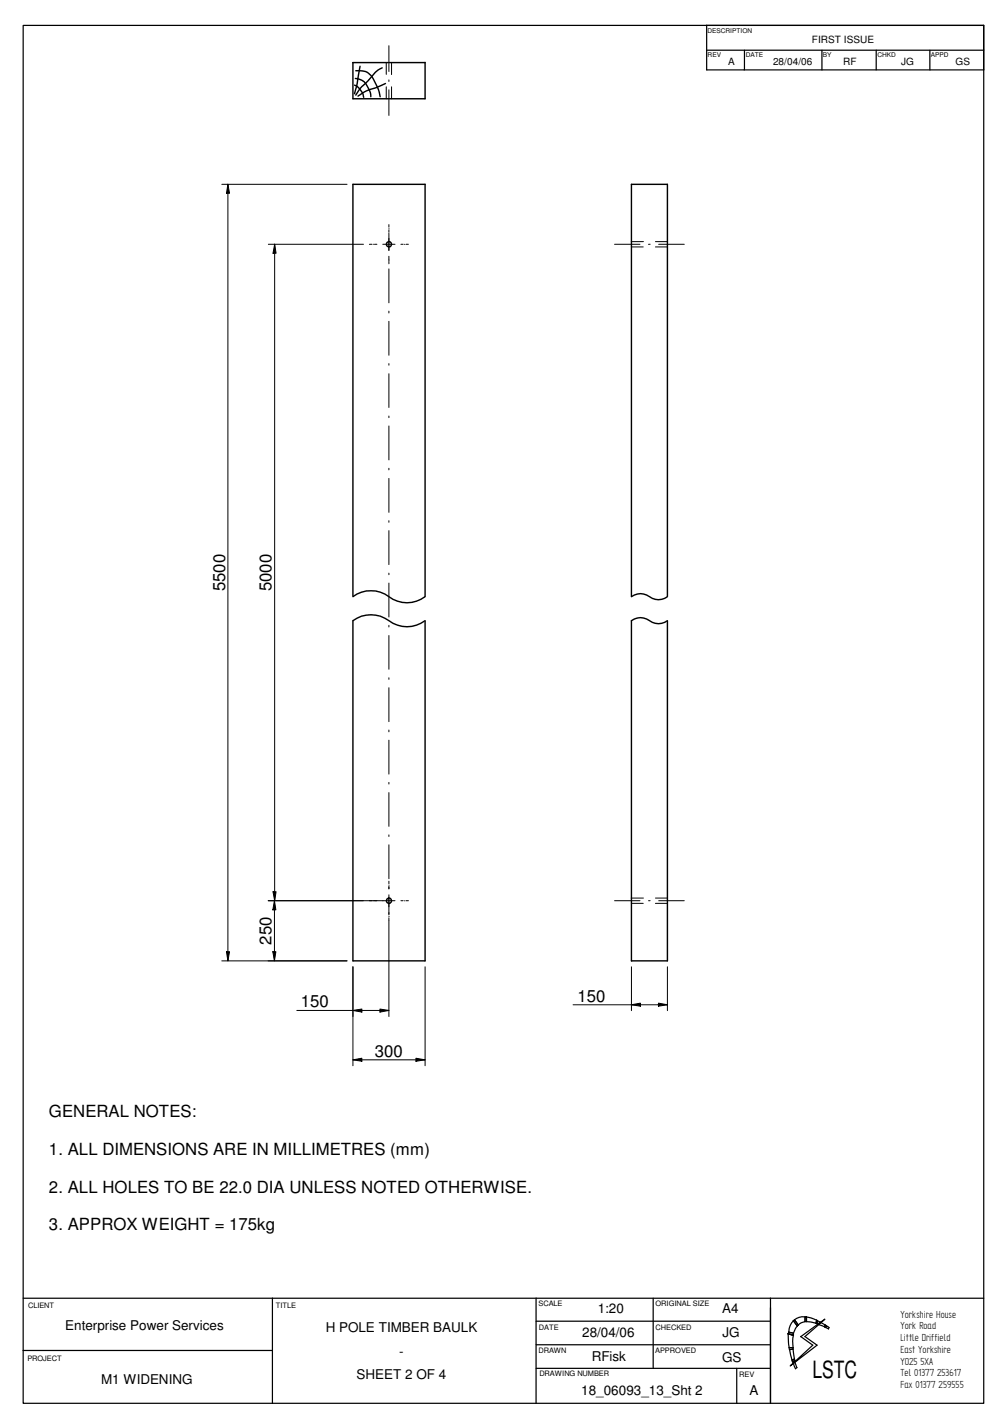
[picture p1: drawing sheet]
<svg xmlns="http://www.w3.org/2000/svg" width="210mm" height="297mm" viewBox="0 0 210 297" stroke-linecap="round" stroke-linejoin="round" font-family="sans-serif">
<g fill="none" stroke="#000" stroke-width=".25">
<path d="M4.8 5.3h200.1v287h-200.1zM147.2 10.5h57.7M147.2 5.2v9.4h57.7v-9.4M147.2 5.3h57.7M155 10.5v4.1M171.2 10.5v4.1M182.5 10.5v4.1M193.6 10.5v4.1M4.8 270.4h200.1M56.7 270.4v21.9M111.6 275.2h48.8M111.6 270.4v21.9"/>
<path d="M136 270.4v14.6M160.4 270.4v21.9M164.1 277.8l1.1 .3M164.1 277.8l.2 2.9M164.3 277.5l-.2 .3M164.3 277.5l.9 .2M165.2 275.1l.8 1.1M165.2 278.1l-.1 1.3v1.3M165.2 277.7v.4M165.4 274.9v.1a3.1 3.1 0 0 0-1.1 2.5M165.4 274.9l.8 1.1M166 276.2l-.8 1.5"/>
<path d="M166.2 276l-.2 .2M166.7 278.4l2.5 1.8-4.7 4.3 5.6-4.3-2.5-1.8M167.6 275.3h.3M167.6 274.3a2.85 2.85 0 0 0-2.2 .6M167.6 274.3v1l-.8 .2-.6 .5M167.6 274.3h.3M167.9 274.3l2.2 .7M167.9 275.3l2 .3M167.9 274.3v1M169.9 275.6l.2 .1M170.1 275l.1 .1-.1 .6M170.1 275l-.2 .6"/>
<path d="M170.2 275.1l.6 .3M170.2 275.1l-.1 .6M170.8 275.4l-.5 .4-.2-.1M170.9 275.5l.9 .5M170.9 275.5l-.4 .4 1.2 .5M171.7 274.8l-4.1 3.6M171.7 274.8l-4.9 3.6M171.8 276l.3 .2M171.8 276l-.1 .4M171.9 276.5l.7 .3M172.1 276.2l-.2 .3-.2-.1M172.1 276.2l.5 .3-.1 .3"/>
<path d="M172.1 276.2l-.2 .3M4.8 281.3h51.9M111.6 280.1h48.8M111.6 285h48.8M153.4 285v7.3M164.3 280.7l.1 .4M164.3 280.7h.8M164.4 281.1l.5 2.2M164.9 283.3l.1 .3M165 283.6l.1 .3M165.1 281l.3 2.1M165.1 280.7v.3"/>
<path d="M165.1 281l-.7 .1M165.2 284l.3-.3 .4 1.2M165.2 284l.5 1.1 .2-.2M165.4 283.1l.1 .3M165.4 283.1l-.5 .2M165.5 283.4l-.5 .2M165.5 283.4v.2l-.4 .3"/>
</g>
<g fill="none" stroke="#000" stroke-width=".3">
<path d="M73.4 13h15.1v7.6h-15v-7.6M73.8 17.7a3.5 3.5 0 0 1 1.9 2.6M74 16.3l.7 .2a3.9 3.9 0 0 1 2.5 3.4v.3M74.1 14.7a3.3 3.3 0 0 1 3.9 2.2l.8 1.8 .4 1.5M75 13.8l-.6 3.6-.6 2.1M79.6 14.1a6.9 6.9 0 0 0-2.9 2.7l-.7 .7a6.7 6.7 0 0 0-1.9 2.3M80.3 17.4l-2.2 .9-1.8 .6-1.8 1.1M73.5 129.3a6.6 6.6 0 0 1 8.3 .5 6.3 6.3 0 0 0 6.7-.5M73.5 124.3a6.6 6.6 0 0 1 8.3 .5 6.3 6.3 0 0 0 6.7-.5M73.5 125.6v-87.2h15v87.2M73.5 128.1v72.1h15v-72.1M131.5 129.3a3.3 3.3 0 0 1 4.3 .3 3.1 3.1 0 0 0 3.2-.3"/>
<path d="M131.5 124.3a3.3 3.3 0 0 1 4.3 .3 3.1 3.1 0 0 0 3.2-.3M131.5 128.6v71.6h7.5v-71.6M131.5 125v-86.6h7.5v86.6"/>
<circle cx="81" cy="50.9" r=".55"/>
<circle cx="81" cy="187.6" r=".55"/>
</g>
<g fill="none" stroke="#000" stroke-width=".21">
<path d="M80.4 13v2.5M80.4 18.1v2.5M81 9.5v5.4M81 16.6v.4M81 18.7v5.3M81.5 13v2.5M81.5 18.1v2.5M46.2 38.4h26.1M47.5 38.4l.3 1.9h-.6zM47.5 38.4v161.8M55.9 50.9h19.8M57.2 50.9l.3 1.8h-.6z"/>
<path d="M57.2 50.8v136.8M76.9 50.9h.5M77.7 50.9h.1M78 50.9h.5M79.7 50.9h2.6M81 46.8v.5M81 47.9v.5M81 48.6v3.6M81 53.4v.4M81 53.9v.4M81 54.4v.5M81 56v7.1"/>
<path d="M81 47.6v.1M81 54.1v.1M83.5 50.9h.4M84.2 50.9h.1M84.5 50.9h.5M128 50.9h5.3M131.4 50.3h2.6M131.5 51.4h2.4M135 50.9h.4M136.5 50.3h2.5M136.5 51.4h2.5M137.2 50.9h5.3"/>
<path d="M81 64.8v.4M81 66.9v7.1M81 75.7v.4M81 77.9v7M81 86.7v.3M81 88.7v7.1M81 97.5v.4M81 99.7v7M81 108.5v.3M81 110.5v7.1M81 119.4v.3M81 121.5v7"/>
<path d="M81 130.3v.3M81 132.4v7M81 141.2v.3M81 143.3v7M81 152.1v.3M81 154.2v7M81 163v.3M81 165.1v7M81 173.9v.3M81 176v7M47.2 198.2h.6l-.3 2zM55.8 187.6h26.5"/>
<path d="M56.8 198.2h.6l-.3 2zM56.9 185.8h.6l-.3 1.8zM57.1 187.6l.3 1.9h-.6zM57.1 187.6v12.6M81 183.6v.5M81 184.6v.6M81 186.4v4.2M81 191.2v20.6M81 184.4h.1M81 190.9h.1M83.5 187.6h.4M84.2 187.6l.1 .1"/>
<path d="M84.5 187.6h.5M128 187.6h5.3M131.4 187.1h2.6M131.5 188.2h2.4M135 187.6h.4M136.5 187.1h2.5M136.5 188.2h2.5M137.2 187.6h5.3M46.2 200.2h26.1M61.8 210.5h19.2M73.5 210.5l1.9-.3v.6zM73.5 201.4v20.6"/>
<path d="M79.1 210.2l1.9 .3-1.9 .3zM88.5 201.4v20.6M119.3 209.3h19.7M131.5 209.3l1.8-.3v.6zM131.5 201.4v9.1M137.1 209l1.9 .3-1.9 .3zM139 201.4v9.1M73.5 220.8l1.9-.4v.7zM73.5 220.8h15M86.6 220.4l1.9 .4-1.9 .3z"/>
</g>
<path d="M47.5 38.4l.3 1.9h-.6zM57.2 50.9l.3 1.8h-.6zM47.2 198.2h.6l-.3 2zM56.8 198.2h.6l-.3 2zM57.1 187.6l.3 1.9h-.6zM56.9 185.8h.6l-.3 1.8zM73.5 210.5l1.9-.3v.6zM79.1 210.2l1.9 .3-1.9 .3zM131.5 209.3l1.8-.3v.6zM137.1 209l1.9 .3-1.9 .3zM73.5 220.8l1.9-.4v.7zM86.6 220.4l1.9 .4-1.9 .3z" fill="#000"/>
<text font-size="5" x="169.2" y="287">LSTC</text>
<g font-size="3.5">
<text x="46.9" y="123.2" transform="rotate(-90 46.9 123.2)">5500</text>
<text x="56.6" y="123.2" transform="rotate(-90 56.6 123.2)">5000</text>
<text x="56.5" y="196.8" transform="rotate(-90 56.5 196.8)">250</text>
<text x="62.7" y="209.8">150</text>
<text x="120.2" y="208.7">150</text>
<text x="78.1" y="220.1">300</text>
<text x="10.2" y="232.7">GENERAL NOTES:</text>
<text x="10.2" y="240.6">1. ALL DIMENSIONS ARE IN MILLIMETRES (mm)</text>
<text x="10.2" y="248.4">2. ALL HOLES TO BE 22.0 DIA UNLESS NOTED OTHERWISE.</text>
<text x="10.2" y="256.2">3. APPROX WEIGHT = 175kg</text>
</g>
<g font-size="2.8">
<text x="124.5" y="273.6">1:20</text>
<text x="150.4" y="273.6">A4</text>
<text x="13.6" y="277">Enterprise Power Services</text>
<text x="67.8" y="277.5">H POLE TIMBER BAULK</text>
<text x="121.2" y="278.6">28/04/06</text>
<text x="150.5" y="278.6">JG</text>
<text x="74.3" y="287.3">SHEET 2 OF 4</text>
<text x="83.1" y="282.4">-</text>
<text x="123.2" y="283.5">RFisk</text>
<text x="150.4" y="283.6">GS</text>
<text x="21" y="288.2">M1 WIDENING</text>
<text x="121" y="290.7">18_06093_13_Sht 2</text>
<text x="156.1" y="290.5">A</text>
</g>
<g font-size="2.4">
<text x="187.5" y="274.4">Yorkshire House</text>
<text x="187.5" y="276.9">York Road</text>
<text x="187.5" y="279.4">Little Driffield</text>
<text x="187.5" y="281.8">East Yorkshire</text>
<text x="187.5" y="284.3">YO25 5XA</text>
<text x="187.5" y="286.7">Tel 01377 253617</text>
<text x="187.5" y="289.2">Fax 01377 259555</text>
</g>
<g font-size="2.1">
<text x="169.1" y="9">FIRST ISSUE</text>
<text x="151.6" y="13.6">A</text>
<text x="161" y="13.6">28/04/06</text>
<text x="175.6" y="13.6">RF</text>
<text x="187.7" y="13.6">JG</text>
<text x="199" y="13.6">GS</text>
</g>
<g font-size="1.6">
<text x="5.8" y="272.5">CLIENT</text>
<text x="57.4" y="272.5">TITLE</text>
<text x="112.1" y="272.1">SCALE</text>
<text x="136.5" y="272.1">ORIGINAL SIZE</text>
<text x="112.1" y="281.8">DRAWN</text>
<text x="112.2" y="277">DATE</text>
<text x="136.4" y="281.9">APPROVED</text>
<text x="136.5" y="277">CHECKED</text>
<text x="5.7" y="283.4">PROJECT</text>
<text x="112.3" y="286.7">DRAWING NUMBER</text>
<text x="153.9" y="286.8">REV</text>
</g>
<g font-size="1.4">
<text x="147.3" y="6.8">DESCRIPTION</text>
<text x="147.4" y="11.9">REV</text>
<text x="155.3" y="11.9">DATE</text>
<text x="171.4" y="11.9">BY</text>
<text x="182.7" y="11.9">CHKD</text>
<text x="193.8" y="11.9">APPD</text>
</g>
</svg>
